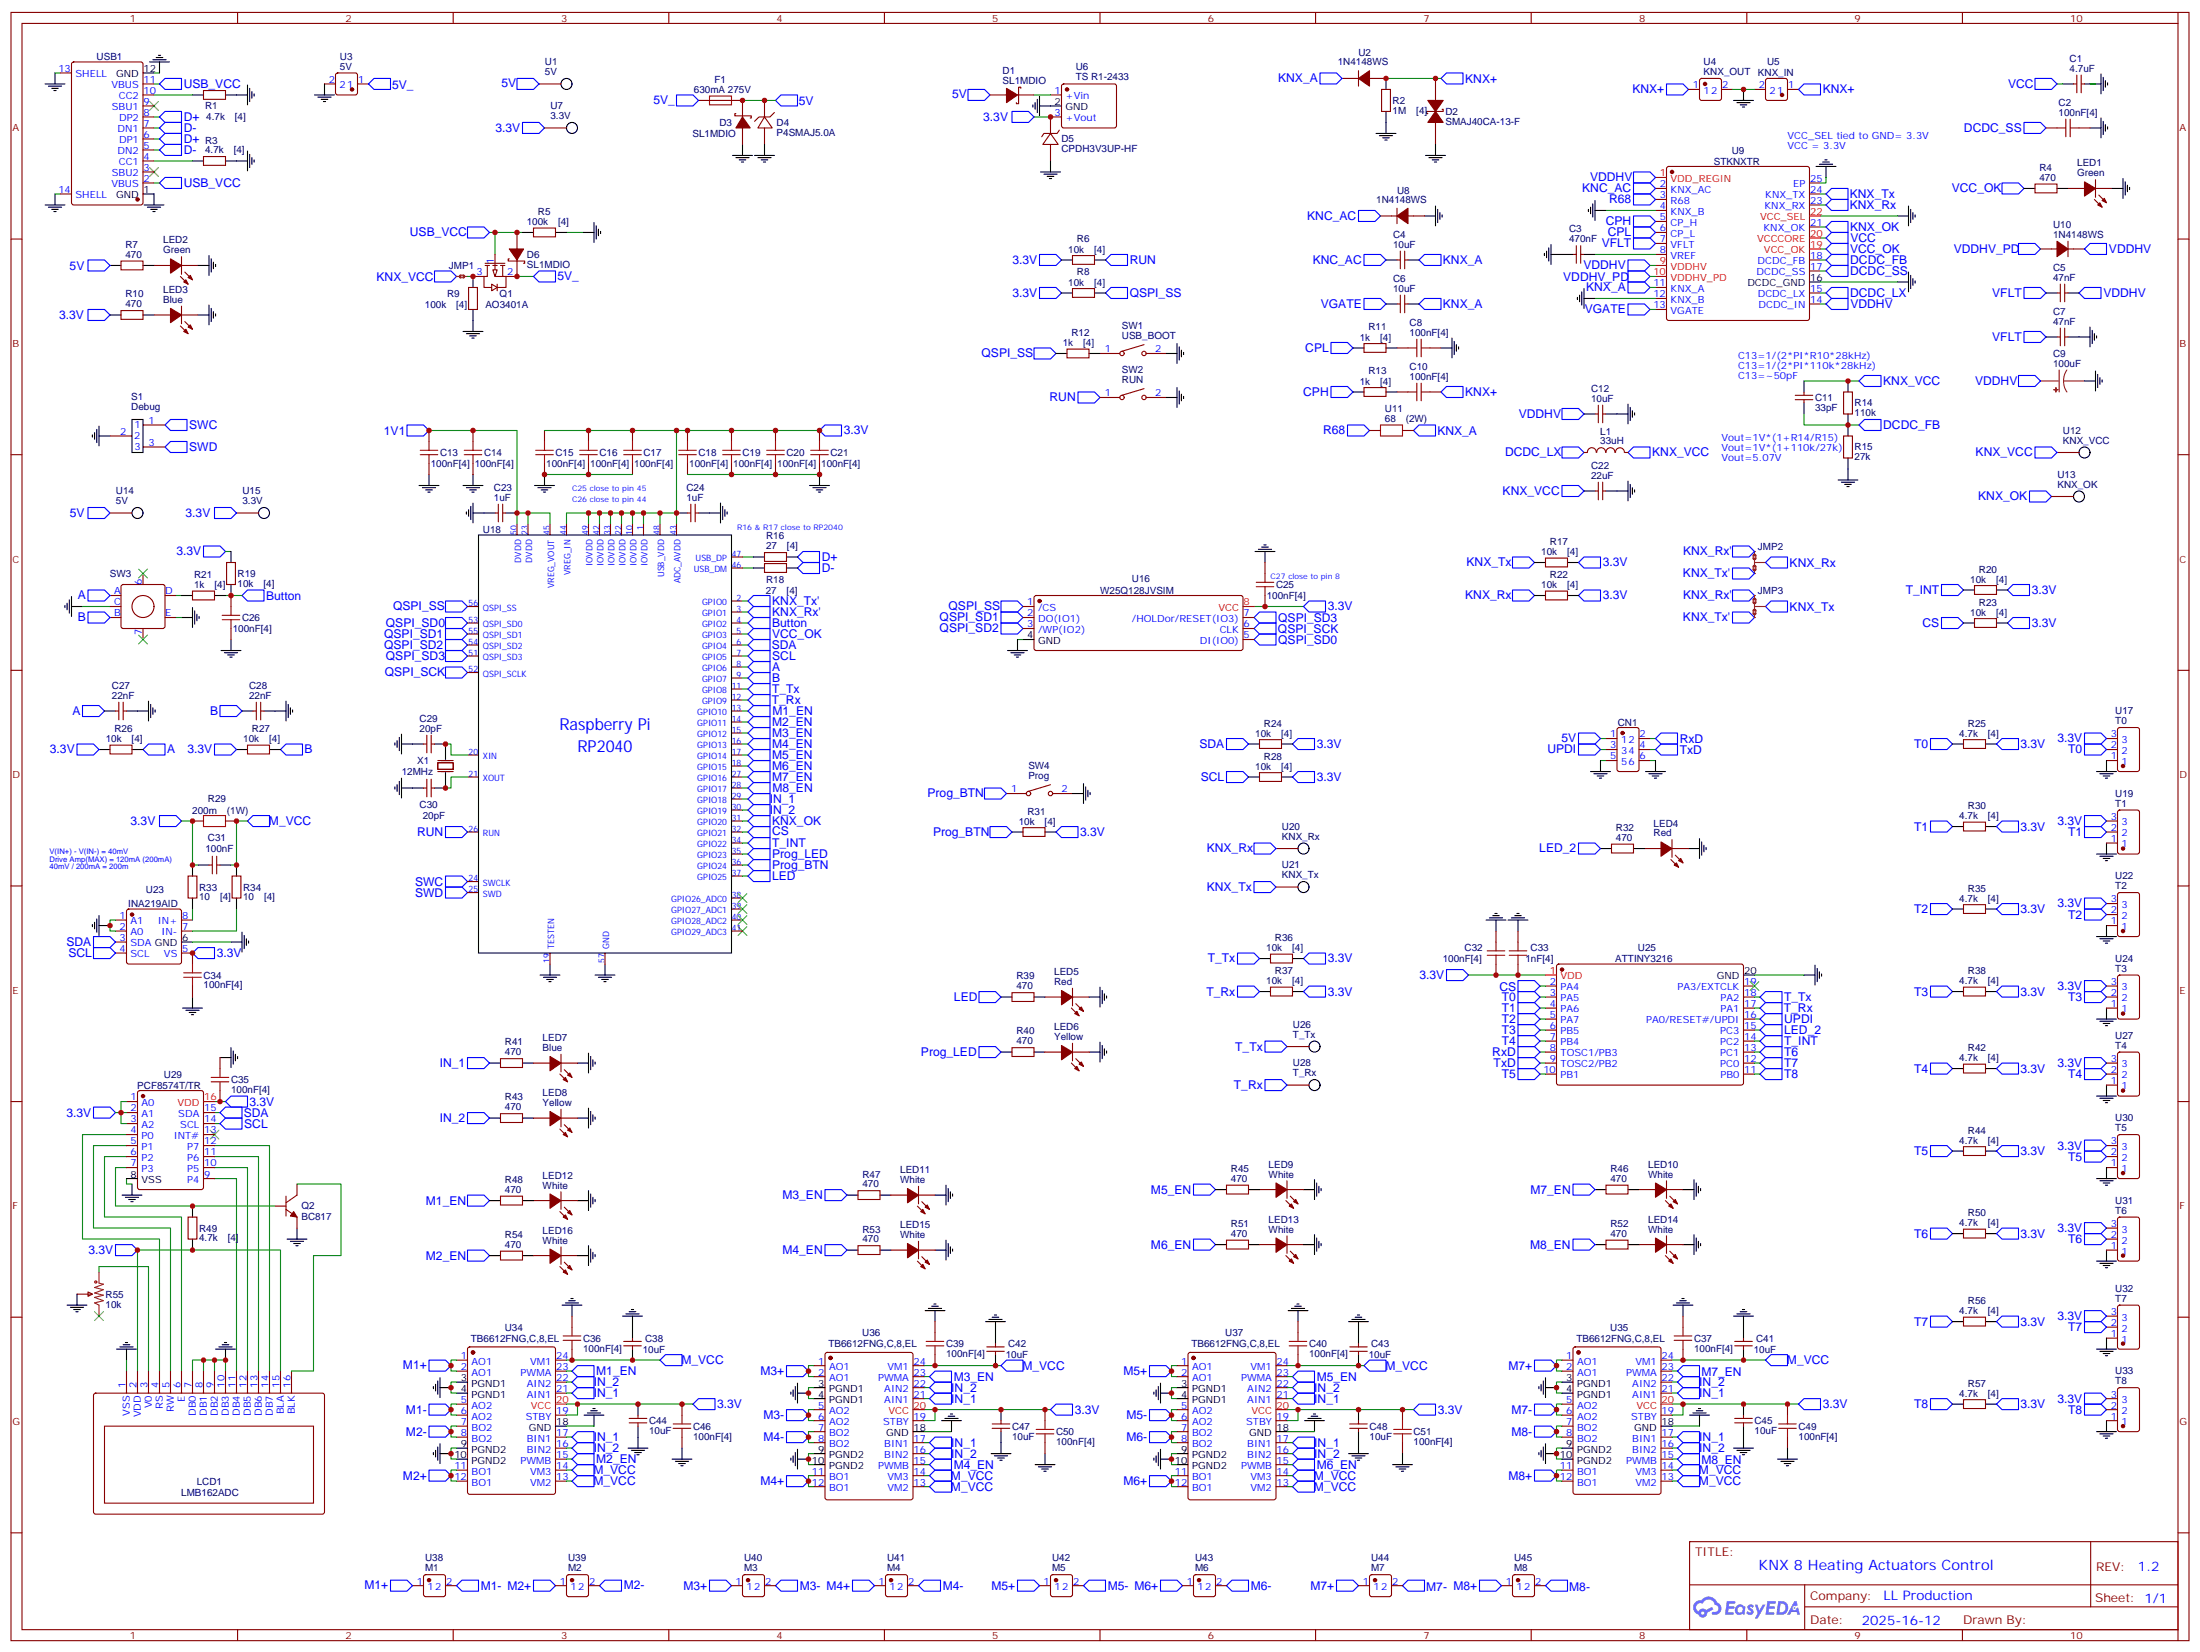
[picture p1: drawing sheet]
# EasyEDA schematic sch_knx-valve-control_v1.2.json
TITLE: KNX 8 Heating Actuators Control; REV: 1.2; Date: 2025-16-12; Sheet: 1/1; Company: LL Production

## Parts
C1  4.7uF  [C0603]
C2  100nF[4]  [C0402]
C3  470nF  [C0603]
C4  10uF  [C0603]
C5  47nF  [C0603]
C6  10uF  [C0603]
C7  47nF  [C0603]
C8  100nF[4]  [C0402]
C9  100uF  [CAP-SMD_BD8.0-L8.3-W8.3-RD]
C10  100nF[4]  [C0402]
C11  33pF  [C0603]
C12  10uF  [C0603]
C13  100nF[4]  [C0402]
C14  100nF[4]  [C0402]
C15  100nF[4]  [C0402]
C16  100nF[4]  [C0402]
C17  100nF[4]  [C0402]
C18  100nF[4]  [C0402]
C19  100nF[4]  [C0402]
C20  100nF[4]  [C0402]
C21  100nF[4]  [C0402]
C22  22uF  [C0603]
C23  1uF  [C0603]
C24  1uF  [C0603]
C25  100nF[4]  [C0402]
C26  100nF[4]  [C0402]
C27  22nF  [C0603]
C28  22nF  [C0603]
C29  20pF  [C0603]
C30  20pF  [C0603]
C31  100nF  [C0603]
C32  100nF[4]  [C0402]
C33  1nF[4]  [C0402]
C34  100nF[4]  [C0402]
C35  100nF[4]  [C0402]
C36  100nF[4]  [C0402]
C37  100nF[4]  [C0402]
C38  10uF  [C0603]
C39  100nF[4]  [C0402]
C40  100nF[4]  [C0402]
C41  10uF  [C0603]
C42  10uF  [C0603]
C43  10uF  [C0603]
C44  10uF  [C0603]
C45  10uF  [C0603]
C46  100nF[4]  [C0402]
C47  10uF  [C0603]
C48  10uF  [C0603]
C49  100nF[4]  [C0402]
C50  100nF[4]  [C0402]
C51  100nF[4]  [C0402]
CN1  321006SG0ABK00A01  [IDC-TH_321006SG0ABK00A01]
D1  SL1MDIO  [SOD-123_L2.7-W1.6-LS3.7-RD]
D2  SMAJ40CA-13-F  [SMA_L4.4-W2.6-LS5.0-BI]
D3  SL1MDIO  [SOD-123_L2.7-W1.6-LS3.7-RD]
D4  P4SMAJ5.0A  [SMA_L4.3-W2.6-LS5.2-RD]
D5  CPDH3V3UP-HF  [SOD-523_L1.2-W0.8-LS1.6-RD-1]
D6  SL1MDIO  [SOD-123_L2.7-W1.6-LS3.7-RD]
F1  630mA 275V  [FUSE-SMD_L10.1-W3.1]
JMP1  Rx  [JMP-2-NO-0603]
JMP2  JMP-3-NO-0402  [JMP-3-NO-0402]
JMP3  JMP-3-NO-0402  [JMP-3-NO-0402]
L1  33uH  [IND-SMD_L4.9-W4.9_NRS50XX]
LCD1  LMB162ADC  [LCD1602]
LED1  Green  [LED0603-R-RD]
LED2  Green  [LED0603-R-RD]
LED3  Blue  [LED0603-R-RD]
LED4  Red  [LED0603-R-RD]
LED5  Red  [LED0603-R-RD]
LED6  Yellow  [LED0603-R-RD]
LED7  Blue  [LED0603-R-RD]
LED8  Yellow  [LED0603-R-RD]
LED9  White  [LED0603-R-RD]
LED10  White  [LED0603-R-RD]
LED11  White  [LED0603-R-RD]
LED12  White  [LED0603-R-RD]
LED13  White  [LED0603-R-RD]
LED14  White  [LED0603-R-RD]
LED15  White  [LED0603-R-RD]
LED16  White  [LED0603-R-RD]
Q1  AO3401A  [SOT-23-3_L2.9-W1.3-P1.90-LS2.4-BR]
Q2  BC817  [SOT-23-3_L2.9-W1.6-P1.90-LS2.8-BR]
R1  4.7kΩ[4]  [R0402]
R2  1MΩ[4]  [R0402]
R3  4.7kΩ[4]  [R0402]
R4  470Ω  [R0603]
R5  100kΩ[4]  [R0402]
R6  10kΩ[4]  [R0402]
R7  470Ω  [R0603]
R8  10kΩ[4]  [R0402]
R9  100kΩ[4]  [R0402]
R10  470Ω  [R0603]
R11  1kΩ[4]  [R0402]
R12  1kΩ[4]  [R0402]
R13  1kΩ[4]  [R0402]
R14  110kΩ  [R0603]
R15  27kΩ  [R0603]
R16  27Ω[4]  [R0402]
R17  10kΩ[4]  [R0402]
R18  27Ω[4]  [R0402]
R19  10kΩ[4]  [R0402]
R20  10kΩ[4]  [R0402]
R21  1kΩ[4]  [R0402]
R22  10kΩ[4]  [R0402]
R23  10kΩ[4]  [R0402]
R24  10kΩ[4]  [R0402]
R25  4.7kΩ[4]  [R0402]
R26  10kΩ[4]  [R0402]
R27  10kΩ[4]  [R0402]
R28  10kΩ[4]  [R0402]
R29  200mΩ(1W)  [R1206]
R30  4.7kΩ[4]  [R0402]
R31  10kΩ[4]  [R0402]
R32  470Ω  [R0603]
R33  10Ω[4]  [R0402]
R34  10Ω[4]  [R0402]
R35  4.7kΩ[4]  [R0402]
R36  10kΩ[4]  [R0402]
R37  10kΩ[4]  [R0402]
R38  4.7kΩ[4]  [R0402]
R39  470Ω  [R0603]
R40  470Ω  [R0603]
R41  470Ω  [R0603]
R42  4.7kΩ[4]  [R0402]
R43  470Ω  [R0603]
R44  4.7kΩ[4]  [R0402]
R45  470Ω  [R0603]
R46  470Ω  [R0603]
R47  470Ω  [R0603]
R48  470Ω  [R0603]
R49  4.7kΩ[4]  [R0402]
R50  4.7kΩ[4]  [R0402]
R51  470Ω  [R0603]
R52  470Ω  [R0603]
R53  470Ω  [R0603]
R54  470Ω  [R0603]
R55  10kΩ  [RES-ADJ-SMD_3P-L3.0-W3.8-P1.75-BR]
R56  4.7kΩ[4]  [R0402]
R57  4.7kΩ[4]  [R0402]
S1  Debug  [3PAD_SEL]
SW1  USB_BOOT  [SW-SMD_4P-L3.7-W3.0-P1.50-LS4.7]
SW2  RUN  [SW-SMD_4P-L3.7-W3.0-P1.50-LS4.7]
SW3  EC11L1525G01  [SW-TH_ALPS_EC11L1525G01]
SW4  Prog  [SW-SMD_4P-L3.7-W3.0-P1.50-LS4.7]
U1  5V  [THROUGH-HOLE-0.66]
U2  1N4148WS  [SOD-323_L1.7-W1.3-LS2.7-RD]
U3  5V  [CONN-TH_2P-P5.08_C9900012979]
U4  KNX_OUT  [CONN-TH_2P-P5.08_C9900012979]
U5  KNX_IN  [CONN-TH_2P-P5.08_C9900012979]
U6  TS R1-2433  [PWRM-TH_3P-L11.7-W7.6-P2.54_R1-2433]
U7  3.3V  [THROUGH-HOLE-0.66]
U8  1N4148WS  [SOD-323_L1.7-W1.3-LS2.7-RD]
U9  STKNXTR  [VFQFPN-24_L4.0-W4.0-P0.50-BL-EP2.8]
U10  1N4148WS  [SOD-323_L1.7-W1.3-LS2.7-RD]
U11  68Ω(2W)  [R2512]
U12  KNX_VCC  [THROUGH-HOLE-0.66]
U13  KNX_OK  [THROUGH-HOLE-0.66]
U14  5V  [THROUGH-HOLE-0.66]
U15  3.3V  [THROUGH-HOLE-0.66]
U16  W25Q128JVSIM  [SOIC-8_L5.2-W5.2-P1.27-LS7.9-BL]
U17  T0  [CONN-TH_3P-P5.08_DB127V-5.08-3P-GN-S]
U18  RP2040  [LQFN-56_L7.0-W7.0-P0.4-EP]
U19  T1  [CONN-TH_3P-P5.08_DB127V-5.08-3P-GN-S]
U20  KNX_Rx  [THROUGH-HOLE-0.66]
U21  KNX_Tx  [THROUGH-HOLE-0.66]
U22  T2  [CONN-TH_3P-P5.08_DB127V-5.08-3P-GN-S]
U23  INA219AID  [SOIC-8_L4.9-W3.9-P1.27-LS6.0-BL]
U24  T3  [CONN-TH_3P-P5.08_DB127V-5.08-3P-GN-S]
U25  ATTINY3216  [SOIC-20_L13.0-W7.6-P1.27-LS10.3-BL]
U26  T_Tx  [THROUGH-HOLE-0.66]
U27  T4  [CONN-TH_3P-P5.08_DB127V-5.08-3P-GN-S]
U28  T_Rx  [THROUGH-HOLE-0.66]
U29  PCF8574T/TR  [SO-16_L10.3-W7.5-P1.27-LS10.3-BL]
U30  T5  [CONN-TH_3P-P5.08_DB127V-5.08-3P-GN-S]
U31  T6  [CONN-TH_3P-P5.08_DB127V-5.08-3P-GN-S]
U32  T7  [CONN-TH_3P-P5.08_DB127V-5.08-3P-GN-S]
U33  T8  [CONN-TH_3P-P5.08_DB127V-5.08-3P-GN-S]
U34  TB6612FNG,C,8,EL  [SSOP-24_L8.3-W5.6-P0.65-LS7.6-BL]
U35  TB6612FNG,C,8,EL  [SSOP-24_L8.3-W5.6-P0.65-LS7.6-BL]
U36  TB6612FNG,C,8,EL  [SSOP-24_L8.3-W5.6-P0.65-LS7.6-BL]
U37  TB6612FNG,C,8,EL  [SSOP-24_L8.3-W5.6-P0.65-LS7.6-BL]
U38  M1  [CONN-TH_2P-P5.08_C9900012979]
U39  M2  [CONN-TH_2P-P5.08_C9900012979]
U40  M3  [CONN-TH_2P-P5.08_C9900012979]
U41  M4  [CONN-TH_2P-P5.08_C9900012979]
U42  M5  [CONN-TH_2P-P5.08_C9900012979]
U43  M6  [CONN-TH_2P-P5.08_C9900012979]
U44  M7  [CONN-TH_2P-P5.08_C9900012979]
U45  M8  [CONN-TH_2P-P5.08_C9900012979]
USB1  TYPE-C 16PIN 2MD(073)  [USB-C-SMD_TYPE-C-6PIN-2MD-073]
X1  12MHz  [OSC-SMD_L5.0-W3.2]

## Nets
1V1: C13.1 C14.1 C23.2 U18.23(DVDD) U18.45(VREG_VOUT) U18.50(DVDD)
3.3V: C15.1 C16.1 C17.1 C18.1 C19.1 C20.1 C21.1 C24.1 C25.2 C31.2 C32.2 C33.2 C34.1 C35.2 C44.1 C45.1 C46.1 C47.1 C48.1 C49.1 C50.1 C51.1 D5.1(K) LCD1.2(VDD) LCD1.15(BLA) R6.1 R8.1 R10.2 R17.2 R19.1 R20.2 R22.2 R23.2 R24.2 R25.2 R26.1 R27.1 R28.2 R29.1 R30.2 R31.2 R33.1 R35.2 R36.2 R37.2 R38.2 R42.2 R44.2 R49.2 R50.2 R56.2 R57.2 U6.3(+Vout) U7.1 U15.1 U16.8(VCC) U17.3 U18.1(IOVDD) U18.10(IOVDD) U18.22(IOVDD) U18.33(IOVDD) U18.42(IOVDD) U18.43(ADC_AVDD) U18.44(VREG_IN) U18.48(USB_VDD) U18.49(IOVDD) U19.3 U22.3 U23.5(VS) U24.3 U25.1(VDD) U27.3 U29.1(A0) U29.2(A1) U29.3(A2) U29.16(VDD) U30.3 U31.3 U32.3 U33.3 U34.19(STBY) U34.20(VCC) U35.19(STBY) U35.20(VCC) U36.19(STBY) U36.20(VCC) U37.19(STBY) U37.20(VCC)
5V: CN1.1 D1.2(A) D3.1(K) D4.1(C) F1.2 R7.2 U1.1 U14.1
5V_: D6.1(K) F1.1 Q1.2(S) U3.1
GND: C1.1 C2.2 C3.1 C7.1 C8.2 C9.2 C12.2 C13.2 C14.2 C15.2 C16.2 C17.2 C18.2 C19.2 C20.2 C21.2 C22.2 C23.1 C24.2 C25.1 C26.2 C27.1 C28.1 C29.1 C30.1 C32.1 C33.1 C34.2 C35.1 C36.1 C37.1 C38.1 C39.1 C40.1 C41.1 C42.1 C43.1 C44.2 C45.2 C46.2 C47.2 C48.2 C49.2 C50.2 C51.2 CN1.5 CN1.6 D2.2 D3.2(A) D4.2(A) D5.2(A) LCD1.1(VSS) LCD1.7(DB0) LCD1.8(DB1) LCD1.9(DB2) LCD1.10(DB3) LED1.2(-) LED2.2(-) LED3.2(-) LED4.2(-) LED5.2(-) LED6.2(-) LED7.2(-) LED8.2(-) LED9.2(-) LED10.2(-) LED11.2(-) LED12.2(-) LED13.2(-) LED14.2(-) LED15.2(-) LED16.2(-) Q2.2 R1.1 R2.2 R3.1 R5.2 R9.1 R15.1 R55.2 S1.2 SW1.2 SW2.2 SW3.C SW3.E SW4.2 U3.2 U4.2 U5.2 U6.2(GND) U8.2(A) U9.4(KNX_B) U9.12(KNX_B) U9.16(DCDC_GND) U9.22(VCC_SEL) U9.25(EP) U16.4(GND) U17.1 U18.19(TESTEN) U18.57(GND) U19.1 U22.1 U23.1(A1) U23.2(A0) U23.6(GND) U24.1 U25.20(GND) U27.1 U29.8(VSS) U30.1 U31.1 U32.1 U33.1 U34.3(PGND1) U34.4(PGND1) U34.9(PGND2) U34.10(PGND2) U34.18(GND) U35.3(PGND1) U35.4(PGND1) U35.9(PGND2) U35.10(PGND2) U35.18(GND) U36.3(PGND1) U36.4(PGND1) U36.9(PGND2) U36.10(PGND2) U36.18(GND) U37.3(PGND1) U37.4(PGND1) U37.9(PGND2) U37.10(PGND2) U37.18(GND) USB1.1(GND) USB1.12(GND) USB1.13(SHELL) USB1.14(SHELL)
VCC: C1.2 U9.20(VCCCORE)
VCC_OK: R4.2 U9.19(VCC_OK) U18.5(GPIO3)
VDDHV: C5.1 C9.1 C12.1 U9.1(VDD_REGIN) U9.9(VDDHV) U9.14(DCDC_IN) U10.1(K)
VDDHV_PD: U9.10(VDDHV_PD) U10.2(A)
A: C27.2 R26.2 SW3.A U18.8(GPIO6)
B: C28.2 R27.2 SW3.B U18.9(GPIO7)
Button: C26.1 R19.2 R21.1 U18.4(GPIO2)
CPH: R13.1 U9.5(CP_H)
CPL: R11.1 U9.6(CP_L)
CS: R23.1 U18.32(GPIO21) U25.2(PA4)
D+: R16.1 USB1.6(DP1) USB1.8(DP2)
D-: R18.1 USB1.5(DN2) USB1.7(DN1)
DCDC_FB: C11.2 R14.1 R15.2 U9.18(DCDC_FB)
DCDC_LX: L1.1 U9.15(DCDC_LX)
DCDC_SS: C2.1 U9.17(DCDC_SS)
IN_1: R41.2 U18.29(GPIO18) U34.17(BIN1) U34.21(AIN1) U35.17(BIN1) U35.21(AIN1) U36.17(BIN1) U36.21(AIN1) U37.17(BIN1) U37.21(AIN1)
IN_2: R43.2 U18.30(GPIO19) U34.16(BIN2) U34.22(AIN2) U35.16(BIN2) U35.22(AIN2) U36.16(BIN2) U36.22(AIN2) U37.16(BIN2) U37.22(AIN2)
KNC_AC: C4.2 U8.1(K) U9.2(KNX_AC)
KNX+: C10.2 D2.1 R2.1 U2.2(A) U4.1 U5.1
KNX_A: C4.1 C6.1 U2.1(K) U9.11(KNX_A) U11.2
KNX_OK: U9.21(KNX_OK) U13.1 U18.31(GPIO20)
KNX_Rx: JMP2.2 R22.1 U9.23(KNX_RX) U20.1
KNX_Rx&#039;: JMP2.1 JMP3.1
KNX_Rx': U18.3(GPIO1)
KNX_Tx: JMP3.2 R17.1 U9.24(KNX_TX) U21.1
KNX_Tx&#039;: JMP2.3 JMP3.3
KNX_Tx': U18.2(GPIO0)
KNX_VCC: C11.1 C22.1 JMP1.1 L1.2 R14.2 U12.1
LED: R39.2 U18.37(GPIO25)
LED_2: R32.2 U25.15(PC3)
M1+: U34.1(AO1) U34.2(AO1) U38.1
M1-: U34.5(AO2) U34.6(AO2) U38.2
M1_EN: R48.2 U18.13(GPIO10) U34.23(PWMA)
M2+: U34.11(BO1) U34.12(BO1) U39.1
M2-: U34.7(BO2) U34.8(BO2) U39.2
M2_EN: R54.2 U18.14(GPIO11) U34.15(PWMB)
M3+: U36.1(AO1) U36.2(AO1) U40.1
M3-: U36.5(AO2) U36.6(AO2) U40.2
M3_EN: R47.2 U18.15(GPIO12) U36.23(PWMA)
M4+: U36.11(BO1) U36.12(BO1) U41.1
M4-: U36.7(BO2) U36.8(BO2) U41.2
M4_EN: R53.2 U18.16(GPIO13) U36.15(PWMB)
M5+: U37.1(AO1) U37.2(AO1) U42.1
M5-: U37.5(AO2) U37.6(AO2) U42.2
M5_EN: R45.2 U18.17(GPIO14) U37.23(PWMA)
M6+: U37.11(BO1) U37.12(BO1) U43.1
M6-: U37.7(BO2) U37.8(BO2) U43.2
M6_EN: R51.2 U18.18(GPIO15) U37.15(PWMB)
M7+: U35.1(AO1) U35.2(AO1) U44.1
M7-: U35.5(AO2) U35.6(AO2) U44.2
M7_EN: R46.2 U18.27(GPIO16) U35.23(PWMA)
M8+: U35.11(BO1) U35.12(BO1) U45.1
M8-: U35.7(BO2) U35.8(BO2) U45.2
M8_EN: R52.2 U18.28(GPIO17) U35.15(PWMB)
M_VCC: C31.1 C36.2 C37.2 C38.2 C39.2 C40.2 C41.2 C42.2 C43.2 R29.2 R34.1 U34.13(VM2) U34.14(VM3) U34.24(VM1) U35.13(VM2) U35.14(VM3) U35.24(VM1) U36.13(VM2) U36.14(VM3) U36.24(VM1) U37.13(VM2) U37.14(VM3) U37.24(VM1)
Prog_BTN: R31.1 SW4.1 U18.36(GPIO24)
Prog_LED: R40.2 U18.35(GPIO23)
QSPI_SCK: U16.6(CLK) U18.52(QSPI_SCLK)
QSPI_SD0: U16.5(DI(IO0)) U18.53(QSPI_SD0)
QSPI_SD1: U16.2(DO(IO1)) U18.55(QSPI_SD1)
QSPI_SD2: U16.3(/WP(IO2)) U18.54(QSPI_SD2)
QSPI_SD3: U16.7(/HOLDor/RESET(IO3)) U18.51(QSPI_SD3)
QSPI_SS: R8.2 R12.1 U16.1(/CS) U18.56(QSPI_SS)
R68: U9.3(R68) U11.1
RUN: R6.2 SW2.1 U18.26(RUN)
RxD: CN1.2 U25.8(TOSC1/PB3)
SCL: R28.1 U18.7(GPIO5) U23.4(SCL) U29.14(SCL)
SDA: R24.1 U18.6(GPIO4) U23.3(SDA) U29.15(SDA)
SWC: S1.1 U18.24(SWCLK)
SWD: S1.3 U18.25(SWD)
T0: R25.1 U17.2 U25.3(PA5)
T1: R30.1 U19.2 U25.4(PA6)
T2: R35.1 U22.2 U25.5(PA7)
T3: R38.1 U24.2 U25.6(PB5)
T4: R42.1 U25.7(PB4) U27.2
T5: R44.1 U25.10(PB1) U30.2
T6: R50.1 U25.13(PC1) U31.2
T7: R56.1 U25.12(PC0) U32.2
T8: R57.1 U25.11(PB0) U33.2
T_INT: R20.1 U18.34(GPIO22) U25.14(PC2)
T_Rx: R37.1 U18.12(GPIO9) U25.17(PA1) U28.1
T_Tx: R36.1 U18.11(GPIO8) U25.18(PA2) U26.1
TxD: CN1.4 U25.9(TOSC2/PB2)
UPDI: CN1.3 U25.16(PA0/RESET#/UPDI)
USB_VCC: D6.2(A) Q1.1(G) R5.1 USB1.2(VBUS) USB1.11(VBUS)
VFLT: C5.2 C7.2 U9.7(VFLT)
VGATE: C6.2 U9.13(VGATE)
Net-(C3-2): C3.2 U9.8(VREF)
Net-(C8-1): C8.1 R11.2
Net-(C10-1): C10.1 R13.2
Net-(C29-2): C29.2 U18.20(XIN) X1.1(OSC1)
Net-(C30-2): C30.2 U18.21(XOUT) X1.2(OSC2)
Net-(D1-1): D1.1(K) U6.1(+Vin)
Net-(JMP1-2): JMP1.2 Q1.3(D) R9.2
Net-(LCD1-3): LCD1.3(V0) R55.1
Net-(LCD1-4): LCD1.4(RS) U29.4(P0)
Net-(LCD1-5): LCD1.5(RW) U29.5(P1)
Net-(LCD1-6): LCD1.6(E) U29.6(P2)
Net-(LCD1-11): LCD1.11(DB4) U29.9(P4)
Net-(LCD1-12): LCD1.12(DB5) U29.10(P5)
Net-(LCD1-13): LCD1.13(DB6) U29.11(P6)
Net-(LCD1-14): LCD1.14(DB7) U29.12(P7)
Net-(LCD1-16): LCD1.16(BLK) Q2.3
Net-(LED1-1): LED1.1(+) R4.1
Net-(LED2-1): LED2.1(+) R7.1
Net-(LED3-1): LED3.1(+) R10.1
Net-(LED4-1): LED4.1(+) R32.1
Net-(LED5-1): LED5.1(+) R39.1
Net-(LED6-1): LED6.1(+) R40.1
Net-(LED7-1): LED7.1(+) R41.1
Net-(LED8-1): LED8.1(+) R43.1
Net-(LED9-1): LED9.1(+) R45.1
Net-(LED10-1): LED10.1(+) R46.1
Net-(LED11-1): LED11.1(+) R47.1
Net-(LED12-1): LED12.1(+) R48.1
Net-(LED13-1): LED13.1(+) R51.1
Net-(LED14-1): LED14.1(+) R52.1
Net-(LED15-1): LED15.1(+) R53.1
Net-(LED16-1): LED16.1(+) R54.1
Net-(Q2-1): Q2.1 R49.1 U29.7(P3)
Net-(R1-2): R1.2 USB1.10(CC2)
Net-(R3-2): R3.2 USB1.4(CC1)
Net-(R12-2): R12.2 SW1.1
Net-(R16-2): R16.2 U18.47(USB_DP)
Net-(R18-2): R18.2 U18.46(USB_DM)
Net-(R21-2): R21.2 SW3.D
Net-(R33-2): R33.2 U23.8(IN+)
Net-(R34-2): R34.2 U23.7(IN-)

Not connected (* = marked no-connect by the designer): R55 3*; SW3 6(EH)* 7(EH)*; U18 38(GPIO26_ADC0)* 39(GPIO27_ADC1)* 40(GPIO28_ADC2)* 41(GPIO29_ADC3)*; U25 19(PA3/EXTCLK)*; U29 13(INT#)*; USB1 3(SBU2)* 9(SBU1)*

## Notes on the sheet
- VCC_SEL tied to GND= 3.3V
  VCC = 3.3V
- C13=1/(2*PI*R10*28kHz)
  C13=1/(2*PI*110k*28kHz)
  C13=~50pF
- Vout=1V*(1+R14/R15)
  Vout=1V*(1+110k/27k)
  Vout=5.07V
- C25 close to pin 45
- C26 close to pin 44
- R16 & R17 close to RP2040
- C27 close to pin 8
- V(IN+) - V(IN-) = 40mV
  Drive Amp(MAX) = 120mA (200mA)
  40mV / 200mA = 200mΩ
